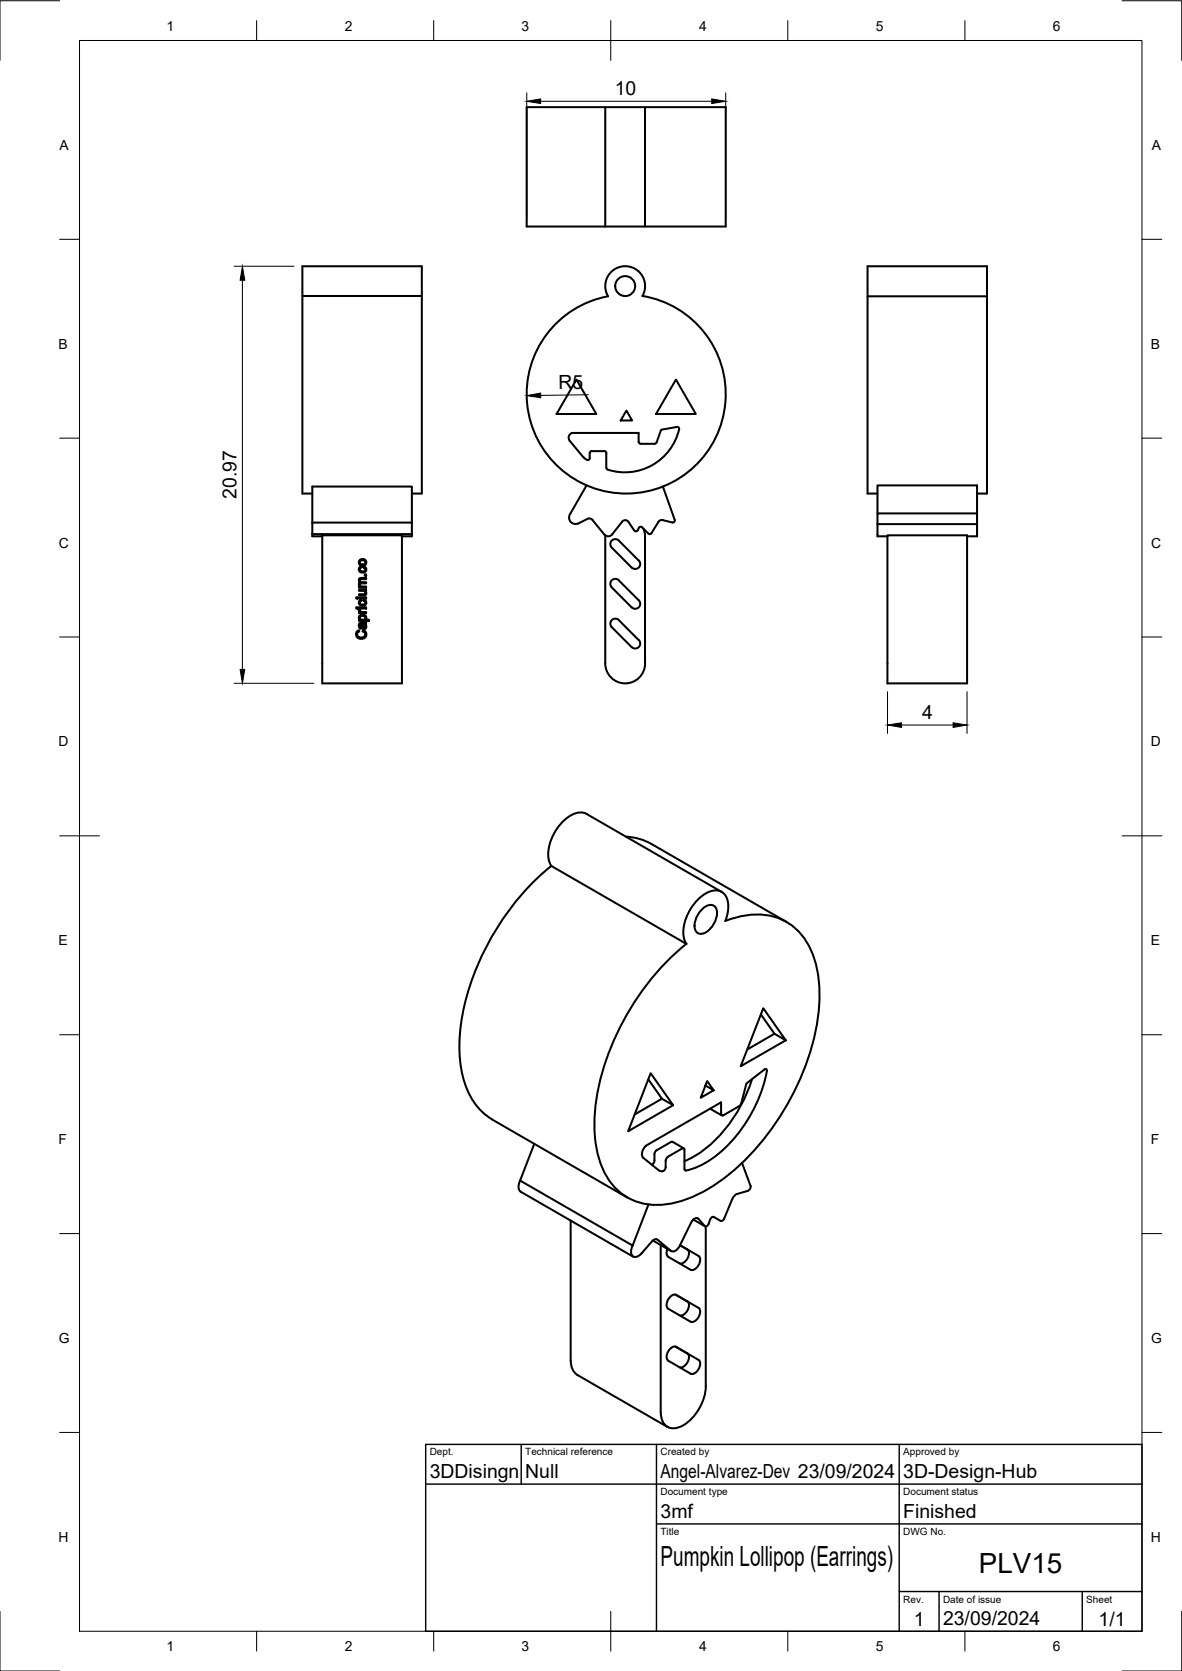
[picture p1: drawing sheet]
<svg xmlns="http://www.w3.org/2000/svg" width="297mm" height="420mm" viewBox="0 0 297 420" stroke-linecap="round" stroke-linejoin="round" font-family="sans-serif">
<!-- layer: Visible -->
<g fill="none" stroke="#000" stroke-width=".51">
<path d="M132.4 26.9h50v30.1h-50zM152.1 26.9v30.1M162.1 26.9v30.1M76 74.4h30v-7.4h-30v57.1h2.5M106 74.4v49.7h-2.5M161.5 74.4a5 5 0 0 0-4.4-7.5 5 5 0 0 0-4.3 7.6 25 25 0 0 0-16.2 38.5 25 25 0 0 0 41.8-.4 25 25 0 0 0-17-38.2M218 74.5v49.6h2.5M248 74.5h-30v-7.5h30v57.1h-2.5M144.9 95.4l5 8.7h-10zM169.9 95.4l5 8.7h-10zM146.7 115l.8 .6M148.7 113.4h3.2"/>
<path d="M148.7 113.4l-.2 .1-.3 .4v1.4l-.4 .4-.3-.1M157.4 103.2l1.5 2.5h-2.9zM160.5 111.1v-2.2l-16.7-.1a1.24 1.24 0 0 0-.6 2l3.5 4.2M160.5 111.1l.1 .2 .4 .3h3.5M170.1 107.4l-4 .7-1.1 3.2-.5 .3M170.1 107.3l.5 .2 .1 .4M170.7 107.9a13.9 13.9 0 0 1-18.2 10.1l-.1-.4v-3.7l-.1-.2-.4-.3M78.5 134.3v.6h2.5M78.5 131.4v-9.1h25v9.1M78.5 131.4v2.9M78.5 131.4h25M78.5 134.3h25"/>
<path d="M81 134.3v37.5h20v-37.2h-20M101 134.3v.3M103.5 134.3v.6h-2.5M103.5 131.4v2.9M147.4 122l-4 7.1a1.64 1.64 0 0 0 0 2 1.64 1.64 0 0 0 2 .5l2.2-1.1M147.7 130.5a.94 .94 0 0 1 1.2 .2l3 3.7a1.26 1.26 0 0 0 1.9 0M152.1 134.6v32.2M155.5 135.9a1.26 1.26 0 0 0-1.8 0 1.26 1.26 0 0 0 0 1.8l5 5a1.26 1.26 0 0 0 1.8 0 1.26 1.26 0 0 0 0-1.8l-5-5M160.5 132.7l-.3 .8h-.7l-1.6-2.2a.97 .97 0 0 0-1.6-.1l-2.5 3.2M160.6 132.7l.2-.2h.4l1.7 1.7M161.7 132.9l.4 1.7v32.2M165.5 131.2l-1.9 3-.4 .1-.3-.1"/>
<path d="M166.6 122.3l3 8.6-.5 .5-2.5-.6M166.6 130.8a1.01 1.01 0 0 0-1.1 .4M220.5 129.1v-7.1h25v12.9h-2.5M220.5 131.8v3.1h2.5M220.5 131.8h25M223 134.6h20v37.2h-20zM245.5 129.1h-25v2.7M89.5 150.2h.4v.3h-.4zM89.5 152.7h.4v.3h-.4zM89.7 158.8l.5-.3 .1 .3a.83 .83 0 0 0-.4 1.1 .83 .83 0 0 0 1.1 .4 .77 .77 0 0 0 .8-.7 .77 .77 0 0 0-.7-.8l.1-.4 .4 .2a1.22 1.22 0 0 1 .2 1.7 1.22 1.22 0 0 1-1.7 .2 1.16 1.16 0 0 1-.4-1.7zM90.2 152.7h1.8v.3h-1.8zM90.2 150.2h1.8v.3h-1.8z"/>
<path d="M90.2 148.3h1.8v.2h-.2l.2 .4a.6 .6 0 0 1-.1 .6 .6 .6 0 0 1-.6 .2h-1.1v-.3h1.4l.2-.3-.1-.4-1.5-.1zM90.3 153.2l.3 .1a.41 .41 0 0 0 0 .5 .41 .41 0 0 0 .5 .1h.9v.3h-1.8v-.3h.3l-.3-.3zM90.3 145.5l.5-.2h1.2v.3h-1.1a.4 .4 0 0 0-.5 .5 .4 .4 0 0 0 .6 .3h1v.3h-1.2a.38 .38 0 0 0-.4 .4 .38 .38 0 0 0 .5 .3l1.1 .1v.3h-1.8v-.3h.3l-.3-.3v-.4a.35 .35 0 0 0 .2-.4 .35 .35 0 0 0-.2-.3zM90.4 156.7l1.6-.2v.3l-.2 .1a.63 .63 0 0 1 .3 .9 .63 .63 0 0 1-1 .1l-.1-.6a.33 .33 0 0 0-.5-.3 .33 .33 0 0 0-.1 .5l.4 .3-.1 .3-.4-.2-.1-.3zM90.4 154.8l.5-.2a.81 .81 0 0 1 1 .2 .81 .81 0 0 1-.1 1h.9v.3h-2.5v-.3h.2l-.2-.4zM90.4 142.6l.3-.2 .1 .3a.53 .53 0 0 0-.3 .8 .53 .53 0 0 0 .7 .2 .48 .48 0 0 0 .6-.5 .48 .48 0 0 0-.4-.5v-.3a.86 .86 0 0 1 .5 1.2 .86 .86 0 0 1-1.3 .3 .82 .82 0 0 1-.2-1.3zM90.4 150.9l.3-.1 .1 .3a.53 .53 0 0 0-.3 .7 .53 .53 0 0 0 .7 .2 .49 .49 0 0 0 .6-.4 .49 .49 0 0 0-.4-.6v-.3a.86 .86 0 0 1 .5 1.3 .86 .86 0 0 1-1.3 .2 .8 .8 0 0 1-.2-1.3zM90.4 140.8l.4-.2a.9 .9 0 0 1 1.2 .9 .9 .9 0 0 1-1.3 .8 .9 .9 0 0 1-.3-1.5zM90.5 155.1a.66 .66 0 0 1 .9-.3 .66 .66 0 0 1 .3 .9 .67 .67 0 0 1-.9 .2 .67 .67 0 0 1-.3-.8zM90.6 141a.64 .64 0 0 1 .9-.1 .64 .64 0 0 1 .1 .9 .64 .64 0 0 1-.9 .1 .64 .64 0 0 1-.1-.9zM91.1 156.9l.6 .2 .1 .6a.36 .36 0 0 1-.5 .1 .36 .36 0 0 1-.1-.5zM91.7 144.4h.3v.4h-.3z"/>
<path d="M155.5 145.9l5 5M155.5 155.9l5 5.1M155.5 145.9a1.27 1.27 0 0 0-1.8 0 1.27 1.27 0 0 0 0 1.8l5 5a1.26 1.26 0 0 0 1.8 0 1.26 1.26 0 0 0 0-1.8M155.5 155.9a1.26 1.26 0 0 0-1.8 0 1.26 1.26 0 0 0 0 1.8l5 5a1.26 1.26 0 0 0 1.8 0 1.26 1.26 0 0 0 0-1.8M152.1 166.8a5 5 0 0 0 5 5 5 5 0 0 0 5-5M138.6 217.7l33.9 19.6a64.5 64.5 0 0 0-23 42.1 28.4 28.4 0 0 0 2.8 16.1 14.4 14.4 0 0 0 15.7 7.2 37.3 37.3 0 0 0 19.1-10.9 65.5 65.5 0 0 0 18.6-36.8 28.8 28.8 0 0 0-3.1-18.4 14.6 14.6 0 0 0-16.3-6.2l-4 1.2a6.8 6.8 0 0 0-.3-6.8 3.5 3.5 0 0 0-4.7-.1 11.9 11.9 0 0 0-5.4 11.3l.6 1.3M138.6 217.7a64.7 64.7 0 0 0-23 41.5 28 28 0 0 0 3.1 17.2 14.5 14.5 0 0 0 5 5.1M147.4 204.7l34 19.6M147.4 204.7a4.6 4.6 0 0 0-5.2 1.2 11.9 11.9 0 0 0-4.3 10.4l.7 1.4M157.3 210.4a14.3 14.3 0 0 1 6.4 1.8l34 19.6M176.3 228.8a2.54 2.54 0 0 1 3.3-.9 3.7 3.7 0 0 1-.2 4.4l-.4 .7a3.5 3.5 0 0 1-3.4 1.7 2.54 2.54 0 0 1-.8-3.3l.6-1.4zM191.2 255.1l3.4 4.8-6.8 4"/>
<path d="M194.6 259.9l2.9 1.7-5.7-8.1-5.7 14.6 11.4-6.5M162.9 271.4l3.4 4.9-6.8 3.9M166.3 276.3l2.9 1.6-5.7-8-5.6 14.5 11.3-6.5M177.3 272.9l2 1.3-1.6-2.4-1.6 4.2 3.2-1.8M178.5 278.7l2.9 1.8M189 271.3a35.3 35.3 0 0 1-14.3 19.3l-2.7 1.4M192.1 268.9l.3-.1 .3 .1a34.9 34.9 0 0 1-15.3 23.4l-3 1.5-2.2 .5-.2-.4v-4.8l-.2-.4-.4 .1-3.5 2.1M192.1 268.9l-4.5 3.5-1.3 5-.3 .5-4.2 2.5M123.7 281.5l33.9 19.6M130.7 296.8a2.17 2.17 0 0 0 .1 2.8M130.8 299.6l28.3 16.4M134.3 287.6l-3.6 9.2 28.3 16.4"/>
<path d="M161.6 291.1l4 3.2 .9 .2M162.3 288.1a2.46 2.46 0 0 0-.7 3M165 289.2l-.5 .7-.1 2.3-.6 .6M167.9 290.8l-.6 1-.1 2.1-.7 .6M171.8 288.7l-3-1.6-3.8 2.1M181.2 280.1v-2.9l-18.9 10.9M181.2 280.1l.2 .4 .4-.1M186.5 292.4l2.1 5.8v.4l-.4 .7-3.2 1-.6 .5-2.4 5.6M143.4 306.9v35.1l.4 2a3.1 3.1 0 0 0 1.3 1.7l22.6 13.1M163 302.9l-4 10.3M163.8 312.1l-2.9 3.4a1.29 1.29 0 0 1-1.8 .4 1.29 1.29 0 0 1-.5-1.7l.4-1M163.8 312.1a1.06 1.06 0 0 1 1.4-.4l3.4 2.8"/>
<path d="M164.1 311.9l4.6 2.7M166 313.1l.1 42a3.5 3.5 0 0 0 3 4 8.9 8.9 0 0 0 6.9-5.4 11.5 11.5 0 0 0 1.4-5.1M167.7 314a1.66 1.66 0 0 0 .2 2M167.9 316l5.6 3.3a2.2 2.2 0 0 0 2.4-2.3l-.1-.9-.2-.3-4.7-2.7 1.8 1.1a1.98 1.98 0 0 1-.3 2.7 1.6 1.6 0 0 1-1.6 .8M173.7 307.4l-2.9 5.8a1.76 1.76 0 0 1-2.2 1.3M174.2 306.6l.1 .1M174.3 306.7l2.9 1.7M175.5 306.5l1.8 1.9 .7-.5 .4-1.2M175.5 306.4a1.32 1.32 0 0 0-1.8 1M177.4 308.4v40.2M178.5 306.7l.2-.5 .5-.3 1.9 1.1M182 306.4l-.4 .5-.5 .1"/>
<path d="M169.8 325.5l5.8 3.4a2.21 2.21 0 0 1-.8 3.2l-.9 .3-.4-.1-5.6-3.2M169.8 338.6l2.9 1.7M169.9 338.7l5.7 3.2a2.21 2.21 0 0 1-.8 3.3l-.9 .3-.4-.1-5.6-3.3M169.9 325.6a2.2 2.2 0 0 0-2.4 2.3l.2 .9 .2 .2M169.9 338.6a2.2 2.2 0 0 0-2.4 2.3l.2 .9 .2 .3M172.7 327.2a2.17 2.17 0 0 1-.7 3.2l-.8 .4-.4-.1M172.7 340.3a2.17 2.17 0 0 1-.7 3.1l-.8 .4h-.4"/>
<circle cx="157.1" cy="71.9" r="2.51"/>
</g>
<!-- layer: BORDER -->
<g fill="none" stroke="#000" stroke-width=".25">
<path d="M15 .2h-15v15M20 10.2h267v400h-267zM64.5 5.2v5M109 5.2v5M153.5 5.2v10M198 5.2v5M242.5 5.2v5M282 .2h15v15M15 60.2h5M287 60.2h5M15 110.2h5M287 110.2h5"/>
<path d="M15 160.2h5M287 160.2h5M15 210.2h10M282 210.2h10M15 260.2h5M287 260.2h5M15 310.2h5M287 310.2h5M15 360.2h5M287 360.2h5M0 405.2v15h15M64.5 410.2v5"/>
<path d="M109 410.2v5M153.5 405.2v10M198 410.2v5M242.5 410.2v5M297 405.2v15h-15"/>
</g>
<!-- layer: TITLEBLOCK -->
<path d="M107 363.2h180v47h-180zM107 373.2h180M131 363.2v10M165 363.2v47M226 363.2v47M165 383.2h122M226 400.2h61M236 400.2v10M272 400.2v10" fill="none" stroke="#000" stroke-width=".36"/>
<!-- layer: FD_Dimensions -->
<path d="M132.4 23.3v31.6M135.9 25.5h43M182.4 23.3v31.6M58.8 67h15.1M60.9 70.5v97.8M147.8 99.3l-11.9 .1M58.8 171.8h20.1M223 173.9v10.5M243 173.9v10.5M226.5 182.3h13" fill="none" stroke="#000" stroke-width=".25"/>
<path d="M132.4 25.5l3.5-.6v1.1zM178.9 24.9l3.5 .6-3.5 .5zM60.9 67l.6 3.5h-1.2zM132.4 99.5l3.5-.7v1.2zM60.3 168.3h1.2l-.6 3.5zM223 182.3l3.5-.6v1.2zM239.5 181.7l3.5 .6-3.5 .6z" fill="#000" stroke="#000" stroke-width=".25"/>
<g font-size="7">
<text x="166" y="393.7">Pumpkin Lollipop (Earrings)</text>
<text x="246" y="395.4">PLV15</text>
</g>
<g font-size="4.9">
<text x="154.5" y="24">10</text>
<text x="140.4" y="97.9" transform="rotate(-1 140.4 97.9)">R5</text>
<text x="59.5" y="125.5" transform="rotate(-90 59.5 125.5)">20.97</text>
<text x="231.8" y="180.9">4</text>
<text x="108" y="371.7">3DDisingn</text>
<text x="132" y="371.7">Null</text>
<text x="166" y="371.7">Angel-Alvarez-Dev 23/09/2024</text>
<text x="227" y="371.7">3D-Design-Hub</text>
<text x="166" y="381.7">3mf</text>
<text x="227" y="381.7">Finished</text>
<text x="229.6" y="408.8">1</text>
<text x="237" y="408.7">23/09/2024</text>
<text x="276.1" y="408.8">1/1</text>
</g>
<g font-size="3.5">
<text x="41.9" y="7.7">1</text>
<text x="86.6" y="7.7">2</text>
<text x="131.1" y="7.7">3</text>
<text x="175.7" y="7.7">4</text>
<text x="220.1" y="7.7">5</text>
<text x="264.6" y="7.7">6</text>
<text x="15" y="37.7">A</text>
<text x="289.5" y="37.7">A</text>
<text x="14.7" y="87.7">B</text>
<text x="289.2" y="87.7">B</text>
<text x="14.8" y="137.7">C</text>
<text x="289.3" y="137.7">C</text>
<text x="14.7" y="187.7">D</text>
<text x="289.2" y="187.7">D</text>
<text x="14.7" y="237.7">E</text>
<text x="289.2" y="237.7">E</text>
<text x="14.7" y="287.7">F</text>
<text x="289.2" y="287.7">F</text>
<text x="14.8" y="337.7">G</text>
<text x="289.3" y="337.7">G</text>
<text x="14.7" y="387.7">H</text>
<text x="289.2" y="387.7">H</text>
<text x="41.9" y="415.2">1</text>
<text x="86.6" y="415.2">2</text>
<text x="131.1" y="415.2">3</text>
<text x="175.7" y="415.2">4</text>
<text x="220.1" y="415.2">5</text>
<text x="264.6" y="415.2">6</text>
</g>
<g font-size="2.5">
<text x="108" y="366">Dept.</text>
<text x="132" y="366">Technical reference</text>
<text x="166" y="366">Created by</text>
<text x="227" y="366">Approved by</text>
<text x="166" y="376">Document type</text>
<text x="227" y="376">Document status</text>
<text x="166" y="386">Title</text>
<text x="227" y="386">DWG No.</text>
<text x="227" y="403">Rev.</text>
<text x="237" y="403">Date of issue</text>
<text x="273" y="403">Sheet</text>
</g>
</svg>
